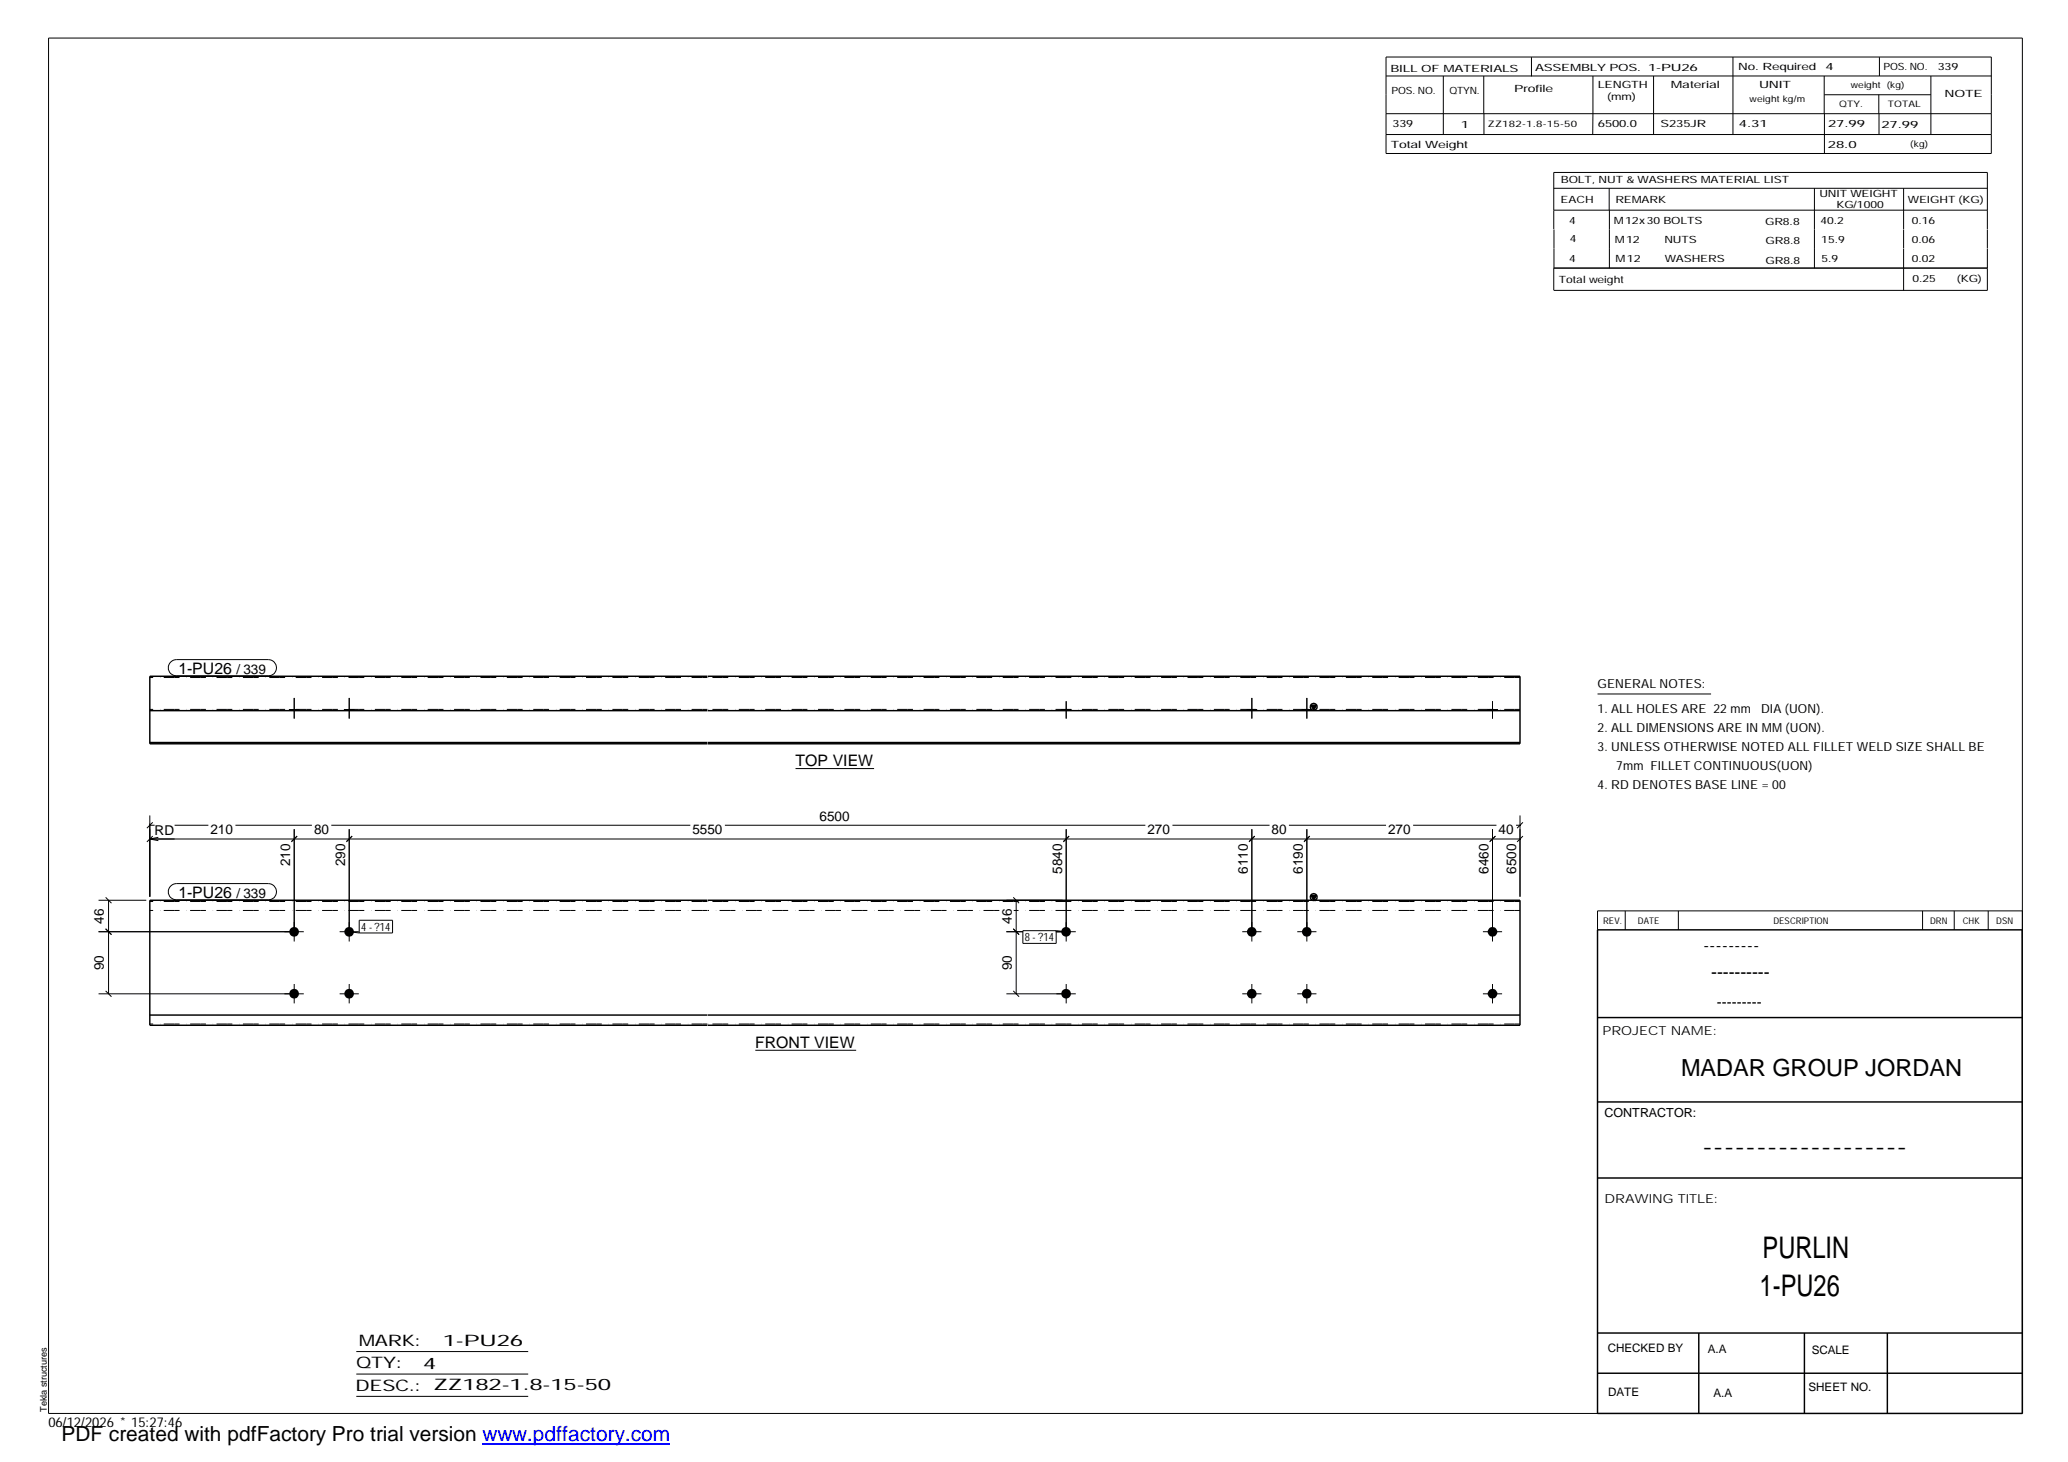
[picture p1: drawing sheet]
<svg xmlns="http://www.w3.org/2000/svg" width="420mm" height="297mm" viewBox="0 0 420 297" stroke-linecap="round" stroke-linejoin="round" font-family="sans-serif">
<g fill="#000">
<path d="M266.4 143.3h1.1l-.6 1zM266.4 181.9h1.1l-.6 1z"/>
<path d="M58.8 144.1h1.9v.3h-1.9z" fill-rule="evenodd"/>
<path d="M58.8 144.1h1.9v.3h-1.9z" fill-rule="evenodd"/>
<path d="M70 144.1h1.9v.3h-1.9z" fill-rule="evenodd"/>
<path d="M70 144.1h1.9v.3h-1.9z" fill-rule="evenodd"/>
<path d="M215.6 144.1h2v.3h-2z" fill-rule="evenodd"/>
<path d="M215.6 144.1h2v.3h-2z" fill-rule="evenodd"/>
<path d="M253.4 144.1h1.9v.3h-1.9z" fill-rule="evenodd"/>
<path d="M253.4 144.1h1.9v.3h-1.9z" fill-rule="evenodd"/>
<path d="M264.5 144.1h2v.3h-2z" fill-rule="evenodd"/>
<path d="M264.5 144.1h2v.3h-2z" fill-rule="evenodd"/>
<path d="M302.3 144.1h1.9v.3h-1.9z" fill-rule="evenodd"/>
<path d="M302.3 144.1h1.9v.3h-1.9z" fill-rule="evenodd"/>
<circle cx="59.7" cy="189.3" r=".98"/>
<circle cx="70.9" cy="189.3" r=".98"/>
<circle cx="216.6" cy="189.3" r=".98"/>
<circle cx="254.3" cy="189.3" r=".98"/>
<circle cx="265.5" cy="189.3" r=".98"/>
<circle cx="303.2" cy="189.3" r=".97"/>
<circle cx="59.7" cy="201.9" r=".98"/>
<circle cx="70.9" cy="201.9" r=".98"/>
<circle cx="216.6" cy="201.9" r=".98"/>
<circle cx="254.3" cy="201.9" r=".98"/>
<circle cx="265.5" cy="201.9" r=".98"/>
<circle cx="303.2" cy="201.9" r=".97"/>
</g>
<g fill="none" stroke="#000" stroke-width=".2">
<path d="M9.9 7.7h401v279.5h-401zM281.6 11.6h123v19.6h-123zM281.6 15.4h123M293.2 15.4v11.9M301.5 15.4v7.7M311.1 11.6v3.9M323.6 15.4v11.9M336 15.4v11.9M352.1 11.6v15.7M370.6 15.4v7.7M370.7 19.2h21.6M381.7 19.2v3.9"/>
<path d="M381.8 11.6v3.8M392.3 15.4v11.9M281.6 23.1h123M281.6 27.3h123M301.5 23.1v4.2M315.7 38.3h88.1M326.9 38.3v4.4M368.6 38.3v16.2M370.7 23.1v8.1M381.8 23.1v4.2M386.8 38.3v8.3M315.7 42.7h88.1"/>
<path d="M315.7 46.6v-11.6h88.1v11.6M315.7 46.6v7.9M327 42.7v11.8M386.8 46.6v3.9M386.8 50.6v8.4M403.8 46.6v3.9M403.8 50.6v8.4h-88.1M403.8 54.5h-88.1v4.5M34.7 134.5l.5-.4 .6-.1h18.7a1.65 1.65 0 0 1 1.7 1.7 1.65 1.65 0 0 1-1.7 1.6h-18.7a1.63 1.63 0 0 1-1.5-1 1.63 1.63 0 0 1 .4-1.8zM58.8 144.1v.3M59.8 141.8v4.2M60.7 144.1v.3"/>
<path d="M70 144.1v.3M71 141.8v4.2M71.9 144.1v.3M161.6 156.2h16M215.6 144.1v.3M216.6 142.5v3.5M217.6 144.1v.3M253.4 144.1v.3M254.3 141.8v4.2M255.3 144.1v.3M264.5 144.1v.3M265.5 141.8v4.2"/>
<path d="M266.5 144.1v.3M302.3 144.1v.3M303.2 142.5v3.5M304.2 144.1v.3M324.6 141h23M30.4 167.7h1M30.4 165.7v16.5M30.4 170.5h278.4M30.4 170.5l1.8 .3M31 167.1l-1.2 1.2M31 169.9l-1.2 1.2M32.2 170.1l-1.8 .4"/>
<path d="M35.5 167.7h6.8M47.8 167.7h15.6M59.3 170.9l1.1-1-1.2 1.2M59.8 168.5v22.8M67.3 167.7h73M70.4 170.9l1.1-1-1.1 1.2M71 168.5v22.8M147.3 167.7h85.4M216.1 170.9l1.1-1-1.2 1.2M216.6 168.5v22.8M238.2 167.7h19.7M253.8 170.9l1.1-1-1.2 1.2"/>
<path d="M254.3 168.5v22.8M261.9 167.7h19.7M265 170.9l1.1-1-1.2 1.2M265.5 168.5v22.8M287.1 167.7h16.9M302.7 170.9l1.1-1-1.2 1.2M303.2 168.5v22.8M308 167.7h.8M308.8 165.7v16.5M309.4 167.1l-1.2 1.2M309.4 169.9l-1.2 1.2M20 189.3h41.7"/>
<path d="M20 182.9h9.7M21.5 188.7l1.1 1.2M21.5 182.3l1.1 1.2M22.1 182.9v19M34.7 180l.5-.4 .6-.1h18.7a1.65 1.65 0 0 1 1.7 1.7 1.65 1.65 0 0 1-1.7 1.6h-18.7a1.63 1.63 0 0 1-1.5-1 1.63 1.63 0 0 1 .4-1.8zM59.8 199.9v4M69 189.3h3.9M71 199.9v4M71 189.3l2 .3M73 187h6.8v2.6h-6.8zM204.5 189.3h3.4M204.5 182.9h11.4"/>
<path d="M205.9 188.7l1.2 1.2M205.9 182.3l1.2 1.2M206.5 182.9v19M207.8 189.1h6.8v2.6h-6.8zM214.5 189.3h4.1M214.6 189.1l2 .2M216.6 199.9v4M252.4 189.3h3.9M254.3 199.9v4M263.6 189.3h3.9M265.5 199.9v4M301.3 189.3h3.9"/>
<path d="M303.2 199.9v4M330.2 185.1v3.8M341 185.1v3.8M390.6 185.1v3.8M397 185.1v3.8M403.9 185.1v3.8M410.9 185.1h-86.3v3.8M20 201.9h41.7M21.5 201.3l1.1 1.2M69 201.9h3.9M153.5 213.4h20.4M204.5 201.9h14.1"/>
<path d="M205.9 201.3l1.2 1.2M252.4 201.9h3.9M263.6 201.9h3.9M301.3 201.9h3.9M72.4 274.6h34.9M72.4 279.2h34.9M72.4 283.7h34.9"/>
</g>
<g fill="none" stroke="#000" stroke-width=".3">
<path d="M143.7 137.4h-113.3v13.7h113.3M143.8 137.4h165v13.7h-165M30.4 150.9h113.3M30.4 144.4h113.3M143.8 150.9h165M143.8 144.4h165M266.4 143.3h1.1l-.6 1zM143.7 182.9h-113.3v25.4h113.3M143.8 182.9h165v25.4h-165M266.4 181.9h1.1l-.6 1zM324.6 188.9h86.2l.1 98.3h-86.3zM30.4 206.2h113.3"/>
<path d="M143.8 206.2h165M324.6 206.7h86.3M324.6 239.3h86.3M324.6 223.9h86.3M324.6 270.8h86.3M324.6 279h86.3M345.1 270.8v16.4M366.6 270.8v16.4M383.5 270.8v16.4"/>
<circle cx="266.9" cy="143.6" r=".71"/>
<circle cx="266.9" cy="182.3" r=".71"/>
</g>
<path d="M143.7 137.7h-113.3M308.8 137.7h-165M143.7 144.1h-113.3M308.8 144.1h-165M143.7 185h-113.3M143.7 183.2h-113.3M203 185h-59.2M308.8 185h-102.8M308.8 183.2h-165M143.7 208.1h-113.3M308.8 208.1h-165" fill="none" stroke="#000" stroke-width=".2" stroke-dasharray="1.1 0 2.1 .7 0 1.4" stroke-linecap="butt"/>
<path d="M98 293.3h38.2" fill="none" stroke="#00f" stroke-width=".3"/>
<g font-size="6.1">
<text x="358.1" y="255.5">PURLIN</text>
<text x="357.5" y="263.3">1-PU26</text>
</g>
<text font-size="4.8" x="341.5" y="218.6">MADAR GROUP JORDAN</text>
<text font-size="4.2" x="12.5" y="292.7">PDF created with pdfFactory Pro trial version www.pdffactory.com</text>
<g font-size="3.6">
<text x="346.1" y="193.2">---------</text>
<text x="347.7" y="198.6">----------</text>
<text x="345.8" y="234.2">-------------------</text>
</g>
<g font-size="3.2">
<text x="36.2" y="136.9">1-PU26</text>
<text x="161.6" y="155.6">TOP VIEW</text>
<text x="36.2" y="182.4">1-PU26</text>
<text x="153.5" y="212.9">FRONT VIEW</text>
<text x="72.9" y="273.5">MARK:</text>
<text x="90" y="273.5">1-PU26</text>
<text x="72.4" y="278">QTY:</text>
<text x="86" y="278.1">4</text>
<text x="72.2" y="282.6">DESC.:</text>
<text x="88.1" y="282.4">ZZ182-1.8-15-50</text>
</g>
<text font-size="3" x="348.8" y="204.5">---------</text>
<g font-size="2.8">
<text x="48" y="136.9">/ 339</text>
<text x="166.5" y="166.7">6500</text>
<text x="31.4" y="169.6">RD</text>
<text x="42.8" y="169.5">210</text>
<text x="63.8" y="169.5">80</text>
<text x="140.7" y="169.5">5550</text>
<text x="233.1" y="169.5">270</text>
<text x="258.4" y="169.5">80</text>
<text x="282" y="169.5">270</text>
<text x="304.5" y="169.5">40</text>
<text x="59" y="176" transform="rotate(-90 59 176)">210</text>
<text x="70.1" y="176" transform="rotate(-90 70.1 176)">290</text>
<text x="215.8" y="177.6" transform="rotate(-90 215.8 177.6)">5840</text>
<text x="253.5" y="177.6" transform="rotate(-90 253.5 177.6)">6110</text>
<text x="264.7" y="177.6" transform="rotate(-90 264.7 177.6)">6190</text>
<text x="302.4" y="177.6" transform="rotate(-90 302.4 177.6)">6460</text>
<text x="308" y="177.6" transform="rotate(-90 308 177.6)">6500</text>
<text x="48" y="182.4">/ 339</text>
<text x="21.1" y="187.6" transform="rotate(-90 21.1 187.6)">46</text>
<text x="205.6" y="187.6" transform="rotate(-90 205.6 187.6)">46</text>
<text x="21.1" y="197.2" transform="rotate(-90 21.1 197.2)">90</text>
<text x="205.6" y="197.2" transform="rotate(-90 205.6 197.2)">90</text>
<text x="9.8" y="290">06/12/2026 * 15:27:46</text>
</g>
<g font-size="2.5">
<text x="324.6" y="139.9">GENERAL NOTES:</text>
<text x="324.6" y="148.7">2. ALL DIMENSIONS ARE IN MM (UON).</text>
<text x="324.6" y="144.9">1. ALL HOLES ARE 22 mm</text>
<text x="357.8" y="144.9">DIA (UON).</text>
<text x="324.6" y="152.5">3. UNLESS OTHERWISE NOTED ALL FILLET WELD SIZE SHALL BE</text>
<text x="324.6" y="160.2">4. RD DENOTES BASE LINE = 00</text>
<text x="328.4" y="156.4">7mm FILLET CONTINUOUS(UON)</text>
<text x="325.6" y="210.3">PROJECT NAME:</text>
<text x="326" y="226.9">CONTRACTOR:</text>
<text x="326" y="244.4">DRAWING TITLE:</text>
</g>
<g font-size="2.4">
<text x="326.7" y="274.7">CHECKED BY</text>
<text x="347" y="275">A.A</text>
<text x="368.1" y="275.1">SCALE</text>
<text x="326.7" y="283.6">DATE</text>
<text x="348.1" y="283.9">A.A</text>
<text x="367.5" y="282.6">SHEET NO.</text>
</g>
<g font-size="2.3">
<text x="73.4" y="189.1">4 - ?14</text>
<text x="208.2" y="191.2">8 - ?14</text>
</g>
<g font-size="2">
<text x="282.5" y="14.6">BILL OF MATERIALS</text>
<text x="311.9" y="14.4">ASSEMBLY POS.</text>
<text x="324.6" y="17.9">LENGTH</text>
<text x="334.9" y="14.4">1-PU26</text>
<text x="339.5" y="17.9">Material</text>
<text x="353.1" y="14.2">No. Required</text>
<text x="357.4" y="17.9">UNIT</text>
<text x="370.9" y="14.2">4</text>
<text x="382.7" y="14.2">POS. NO.</text>
<text x="393.7" y="14.3">339</text>
<text x="282.7" y="19.1">POS. NO.</text>
<text x="294.5" y="19">QTYN.</text>
<text x="307.6" y="18.7">Profile</text>
<text x="326.5" y="20.4">(mm)</text>
<text x="395.1" y="19.6">NOTE</text>
<text x="282.9" y="25.8">339</text>
<text x="296.8" y="26">1</text>
<text x="324.7" y="25.9">6500.0</text>
<text x="337.4" y="25.9">S235JR</text>
<text x="353.3" y="25.9">4.31</text>
<text x="371.4" y="25.9">27.99</text>
<text x="382.3" y="25.9">27.99</text>
<text x="282.6" y="30.1">Total Weight</text>
<text x="371.4" y="30">28.0</text>
<text x="317.1" y="41.3">EACH</text>
<text x="317.1" y="37.2">BOLT, NUT &amp; WASHERS MATERIAL LIST</text>
<text x="328.2" y="41.3">REMARK</text>
<text x="369.7" y="40.1">UNIT WEIGHT</text>
<text x="387.6" y="41.2">WEIGHT (KG)</text>
<text x="318.8" y="45.4">4</text>
<text x="327.9" y="45.6">M12x30 BOLTS</text>
<text x="358.6" y="45.6">GR8.8</text>
<text x="369.9" y="45.5">40.2</text>
<text x="373.1" y="42.2">KG/1000</text>
<text x="388.4" y="45.5">0.16</text>
<text x="318.8" y="53.3">4</text>
<text x="318.9" y="49.2">4</text>
<text x="328.1" y="49.3">M12</text>
<text x="328.3" y="53.3">M12</text>
<text x="338.2" y="49.4">NUTS</text>
<text x="338.2" y="53.3">WASHERS</text>
<text x="358.7" y="49.6">GR8.8</text>
<text x="358.7" y="53.5">GR8.8</text>
<text x="370" y="49.3">15.9</text>
<text x="370.1" y="53.2">5.9</text>
<text x="388.4" y="49.4">0.06</text>
<text x="388.4" y="53.3">0.02</text>
<text x="316.7" y="57.5">Total weight</text>
<text x="388.6" y="57.3">0.25</text>
<text x="397.6" y="57.3">(KG)</text>
</g>
<g font-size="1.9">
<text x="325.7" y="187.8">REV.</text>
<text x="332.8" y="187.6">DATE</text>
<text x="360.3" y="187.7">DESCRIPTION</text>
<text x="392.1" y="187.6">DRN</text>
<text x="398.8" y="187.6">CHK</text>
<text x="405.6" y="187.7">DSN</text>
<text x="9.5" y="286.8" transform="rotate(-90 9.5 286.8)">Tekla structures</text>
</g>
<g font-size="1.8">
<text x="376" y="17.9">weight (kg)</text>
<text x="355.5" y="20.7">weight kg/m</text>
<text x="373.6" y="21.7">QTY.</text>
<text x="383.5" y="21.8">TOTAL</text>
<text x="302.3" y="25.9">ZZ182-1.8-15-50</text>
<text x="388.1" y="29.8">(kg)</text>
</g>
</svg>
